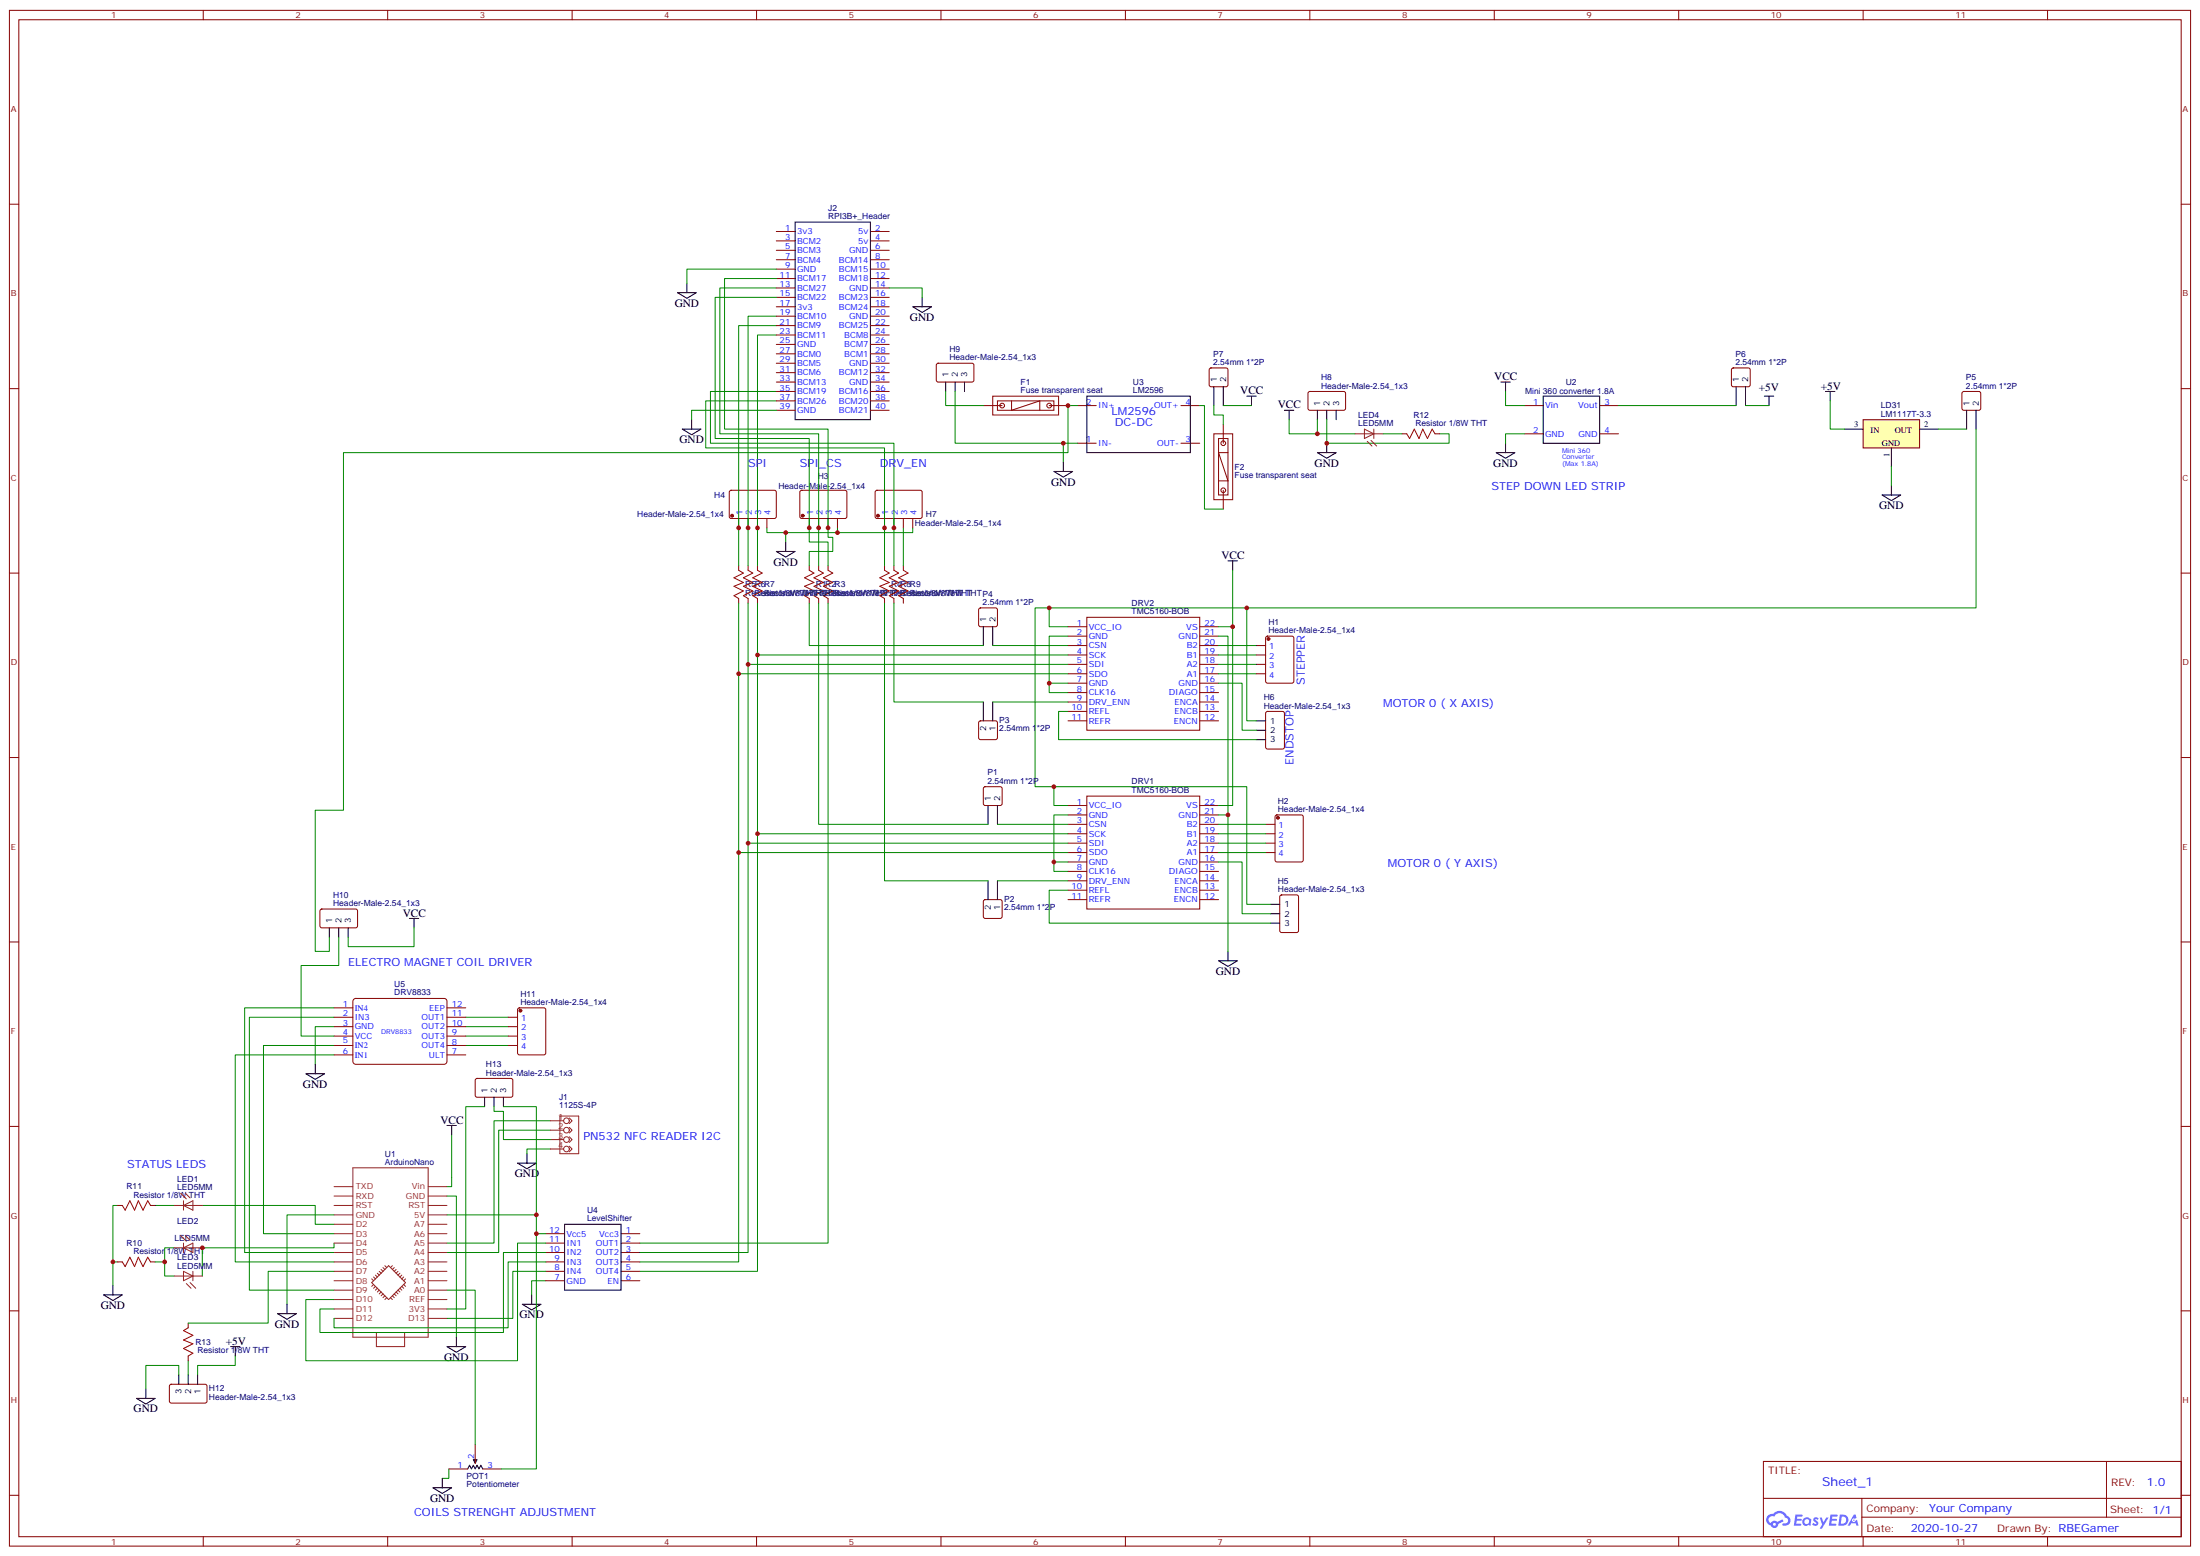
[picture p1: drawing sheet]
# EasyEDA schematic schematic.json
TITLE: Sheet_1; REV: 1.0; Date: 2020-10-27; Sheet: 1/1; Drawn By: RBEGamer; Company: Your Company

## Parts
DRV1  TMC5160-BOB  [TMC5160-BOB]
DRV2  TMC5160-BOB  [TMC5160-BOB]
F1  Fuse transparent seat  [FUSE-TH_L22.6-W9.0]
F2  Fuse transparent seat  [FUSE-TH_L22.6-W9.0]
H1  Header-Male-2.54_1x4  [HDR-TH_4P-P2.54-V]
H2  Header-Male-2.54_1x4  [HDR-TH_4P-P2.54-V]
H3  Header-Male-2.54_1x4  [HDR-TH_4P-P2.54-V]
H4  Header-Male-2.54_1x4  [HDR-TH_4P-P2.54-V]
H5  Header-Male-2.54_1x3  [HDR-TH_3P-P2.54-V]
H6  Header-Male-2.54_1x3  [HDR-TH_3P-P2.54-V]
H7  Header-Male-2.54_1x4  [HDR-TH_4P-P2.54-V]
H8  Header-Male-2.54_1x3  [HDR-TH_3P-P2.54-V]
H9  Header-Male-2.54_1x3  [HDR-TH_3P-P2.54-V]
H10  Header-Male-2.54_1x3  [HDR-TH_3P-P2.54-V]
H11  Header-Male-2.54_1x4  [HDR-TH_4P-P2.54-V]
H12  Header-Male-2.54_1x3  [HDR-TH_3P-P2.54-V]
H13  Header-Male-2.54_1x3  [HDR-TH_3P-P2.54-V]
J1  1125S-4P  [HW4-2.0]
J2  RPI3B+_Header  [2X20_2.54_HEADER]
LD31  LM1117T-3.3  [T03B]
LED1  LED5MM  [LED5MM]
LED2  LED5MM  [LED5MM]
LED3  LED5MM  [LED5MM]
LED4  LED5MM  [LED5MM]
P1  2.54mm 1*2P  [HDR-TH_2P-P2.54-V-M]
P2  2.54mm 1*2P  [HDR-TH_2P-P2.54-V-M]
P3  2.54mm 1*2P  [HDR-TH_2P-P2.54-V-M]
P4  2.54mm 1*2P  [HDR-TH_2P-P2.54-V-M]
P5  2.54mm 1*2P  [HDR-TH_2P-P2.54-V-M]
P6  2.54mm 1*2P  [HDR-TH_2P-P2.54-V-M]
P7  2.54mm 1*2P  [HDR-TH_2P-P2.54-V-M]
POT1  Potentiometer  [MY_POT]
R1  Resistor 1/8W THT  [RESISTOR 1/8W THT]
R2  Resistor 1/8W THT  [RESISTOR 1/8W THT]
R3  Resistor 1/8W THT  [RESISTOR 1/8W THT]
R4  Resistor 1/8W THT  [RESISTOR 1/8W THT]
R5  Resistor 1/8W THT  [RESISTOR 1/8W THT]
R6  Resistor 1/8W THT  [RESISTOR 1/8W THT]
R7  Resistor 1/8W THT  [RESISTOR 1/8W THT]
R8  Resistor 1/8W THT  [RESISTOR 1/8W THT]
R9  Resistor 1/8W THT  [RESISTOR 1/8W THT]
R10  Resistor 1/8W THT  [RESISTOR 1/8W THT]
R11  Resistor 1/8W THT  [RESISTOR 1/8W THT]
R12  Resistor 1/8W THT  [RESISTOR 1/8W THT]
R13  Resistor 1/8W THT  [RESISTOR 1/8W THT]
U1  ArduinoNano  [ARDUINO NANO VINCENT]
U2  Mini 360 converter 1.8A  [MINI 360 STEP DOWN CONVERTER 1.8A]
U3  LM2596  [STEP_DOWN_LM2596S]
U4  LevelShifter  [12PIN]
U5  DRV8833  [DRV8833 MOTOR DRIVER]

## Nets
+5V: H12.1 LD31.3(IN) P6.2
GND: DRV1.21(GND) DRV2.21(GND) H3.4 H4.4 H7.4 H8.2 H9.2 H12.3 J1.4 J2.9(GND) J2.14(GND) J2.39(GND) LD31.1(GND) POT1.1 R10.2 R11.2 R12.2 U1.4(GND) U1.29(GND) U2.2(GND) U3.1(IN-) U4.7(GND) U5.3(GND)
VCC: DRV1.22(VS) DRV2.22(VS) H8.1 H10.3 LED4.A P7.2 U1.30(Vin) U2.1(Vin)
Net-(DRV1-1): DRV1.1(VCC_IO) DRV2.1(VCC_IO) H5.1 H6.1 P5.2
Net-(DRV1-2): DRV1.2(GND) DRV1.7(GND) DRV1.8(CLK16)
Net-(DRV1-3): DRV1.3(CSN) P1.2
Net-(DRV1-4): DRV1.4(SCK) DRV2.4(SCK) R7.1 U4.5(OUT4)
Net-(DRV1-5): DRV1.5(SDI) DRV2.5(SDI) R6.1 U4.3(OUT2)
Net-(DRV1-6): DRV1.6(SDO) DRV2.6(SDO) R5.1 U4.4(OUT3)
Net-(DRV1-9): DRV1.9(DRV_ENN) P2.1
Net-(DRV1-10): DRV1.10(REFL) H5.3
Net-(DRV1-16): DRV1.16(GND) H5.2
Net-(DRV1-17): DRV1.17(A1) H2.4
Net-(DRV1-18): DRV1.18(A2) H2.3
Net-(DRV1-19): DRV1.19(B1) H2.2
Net-(DRV1-20): DRV1.20(B2) H2.1
Net-(DRV2-2): DRV2.2(GND) DRV2.7(GND) DRV2.8(CLK16)
Net-(DRV2-3): DRV2.3(CSN) P4.2
Net-(DRV2-9): DRV2.9(DRV_ENN) P3.1
Net-(DRV2-10): DRV2.10(REFL) H6.3
Net-(DRV2-16): DRV2.16(GND) H6.2
Net-(DRV2-17): DRV2.17(A1) H1.4
Net-(DRV2-18): DRV2.18(A2) H1.3
Net-(DRV2-19): DRV2.19(B1) H1.2
Net-(DRV2-20): DRV2.20(B2) H1.1
Net-(F1-1): F1.1 H9.1
Net-(F1-2): F1.2 H10.1 U3.2(IN+)
Net-(F2-1): F2.1 U3.4(OUT+)
Net-(F2-2): F2.2 P7.1
Net-(H3-1): H3.1 J2.15(BCM22) R3.2
Net-(H3-2): H3.2 J2.13(BCM27) R2.2
Net-(H3-3): H3.3 J2.11(BCM17) R1.2
Net-(H4-1): H4.1 J2.21(BCM9) R5.2
Net-(H4-2): H4.2 J2.19(BCM10) R6.2
Net-(H4-3): H4.3 J2.23(BCM11) R7.2
Net-(H7-1): H7.1 J2.37(BCM26) R4.2
Net-(H7-2): H7.2 J2.35(BCM19) R8.2
Net-(H7-3): H7.3 R9.2
Net-(H10-2): H10.2 U5.4(VCC)
Net-(H11-1): H11.1 U5.11(OUT1)
Net-(H11-2): H11.2 U5.10(OUT2)
Net-(H11-3): H11.3 U5.9(OUT3)
Net-(H11-4): H11.4 U5.8(OUT4)
Net-(H12-2): H12.2 R13.2
Net-(H13-1): H13.1 U1.17(3V3)
Net-(H13-2): H13.2 J1.3
Net-(H13-3): H13.3 POT1.3 U1.27(5V) U4.12(Vcc5)
Net-(J1-1): J1.1 U1.24(A5)
Net-(J1-2): J1.2 U1.23(A4)
Net-(LD31-2): LD31.2(OUT) P5.1
Net-(LED1-A): LED1.A U1.5(D2)
Net-(LED1-K): LED1.K(C) R11.1
Net-(LED2-A): LED2.A LED3.K(C) U1.7(D4)
Net-(LED2-K): LED2.K(C) LED3.A R10.1
Net-(LED4-K): LED4.K(C) R12.1
Net-(P1-1): P1.1 R2.1
Net-(P2-2): P2.2 R4.1
Net-(P3-2): P3.2 R8.1
Net-(P4-1): P4.1 R1.1
Net-(P6-1): P6.1 U2.3(Vout)
Net-(POT1-2): POT1.2 U1.19(A0)
Net-(R3-1): R3.1 U4.2(OUT1)
Net-(R13-1): R13.1 U1.10(D7)
Net-(U1-6): U1.6(D3) U5.5(IN2)
Net-(U1-8): U1.8(D5) U5.1(IN4)
Net-(U1-9): U1.9(D6) U5.6(IN1)
Net-(U1-12): U1.12(D9) U5.2(IN3)
Net-(U1-13): U1.13(D10) U4.11(IN1)
Net-(U1-14): U1.14(D11) U4.10(IN2)
Net-(U1-15): U1.15(D12) U4.9(IN3)
Net-(U1-16): U1.16(D13) U4.8(IN4)

Not connected (* = marked no-connect by the designer): DRV1 11(REFR) 12(ENCN) 13(ENCB) 14(ENCA) 15(DIAGO); DRV2 11(REFR) 12(ENCN) 13(ENCB) 14(ENCA) 15(DIAGO); H8 3; H9 3; J2 1(3v3) 2(5v) 3(BCM2) 4(5v) 5(BCM3) 6(GND) 7(BCM4) 8(BCM14) 10(BCM15) 12(BCM18) 16(BCM23) 17(3v3) 18(BCM24) 20(GND) 22(BCM25) 24(BCM8) 25(GND) 26(BCM7) 27(BCM0) 28(BCM1) 29(BCM5) 30(GND) 31(BCM6) 32(BCM12) 33(BCM13) 34(GND) 36(BCM16) 38(BCM20) 40(BCM21); R9 1; U1 1(TXD) 2(RXD) 3(RST) 11(D8) 18(REF) 20(A1) 21(A2) 22(A3) 25(A6) 26(A7) 28(RST); U2 4(GND); U3 3(OUT-); U4 1(Vcc3) 6(EN); U5 7(ULT) 12(EEP)

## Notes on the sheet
- SPI
- SPI_CS
- DRV_EN
- STEP DOWN LED STRIP
- STEPPER
- MOTOR 0 ( X AXIS)
- ENDSTOP
- MOTOR 0 ( Y AXIS)
- ELECTRO MAGNET COIL DRIVER
- PN532 NFC READER I2C
- STATUS LEDS
- COILS STRENGHT ADJUSTMENT
